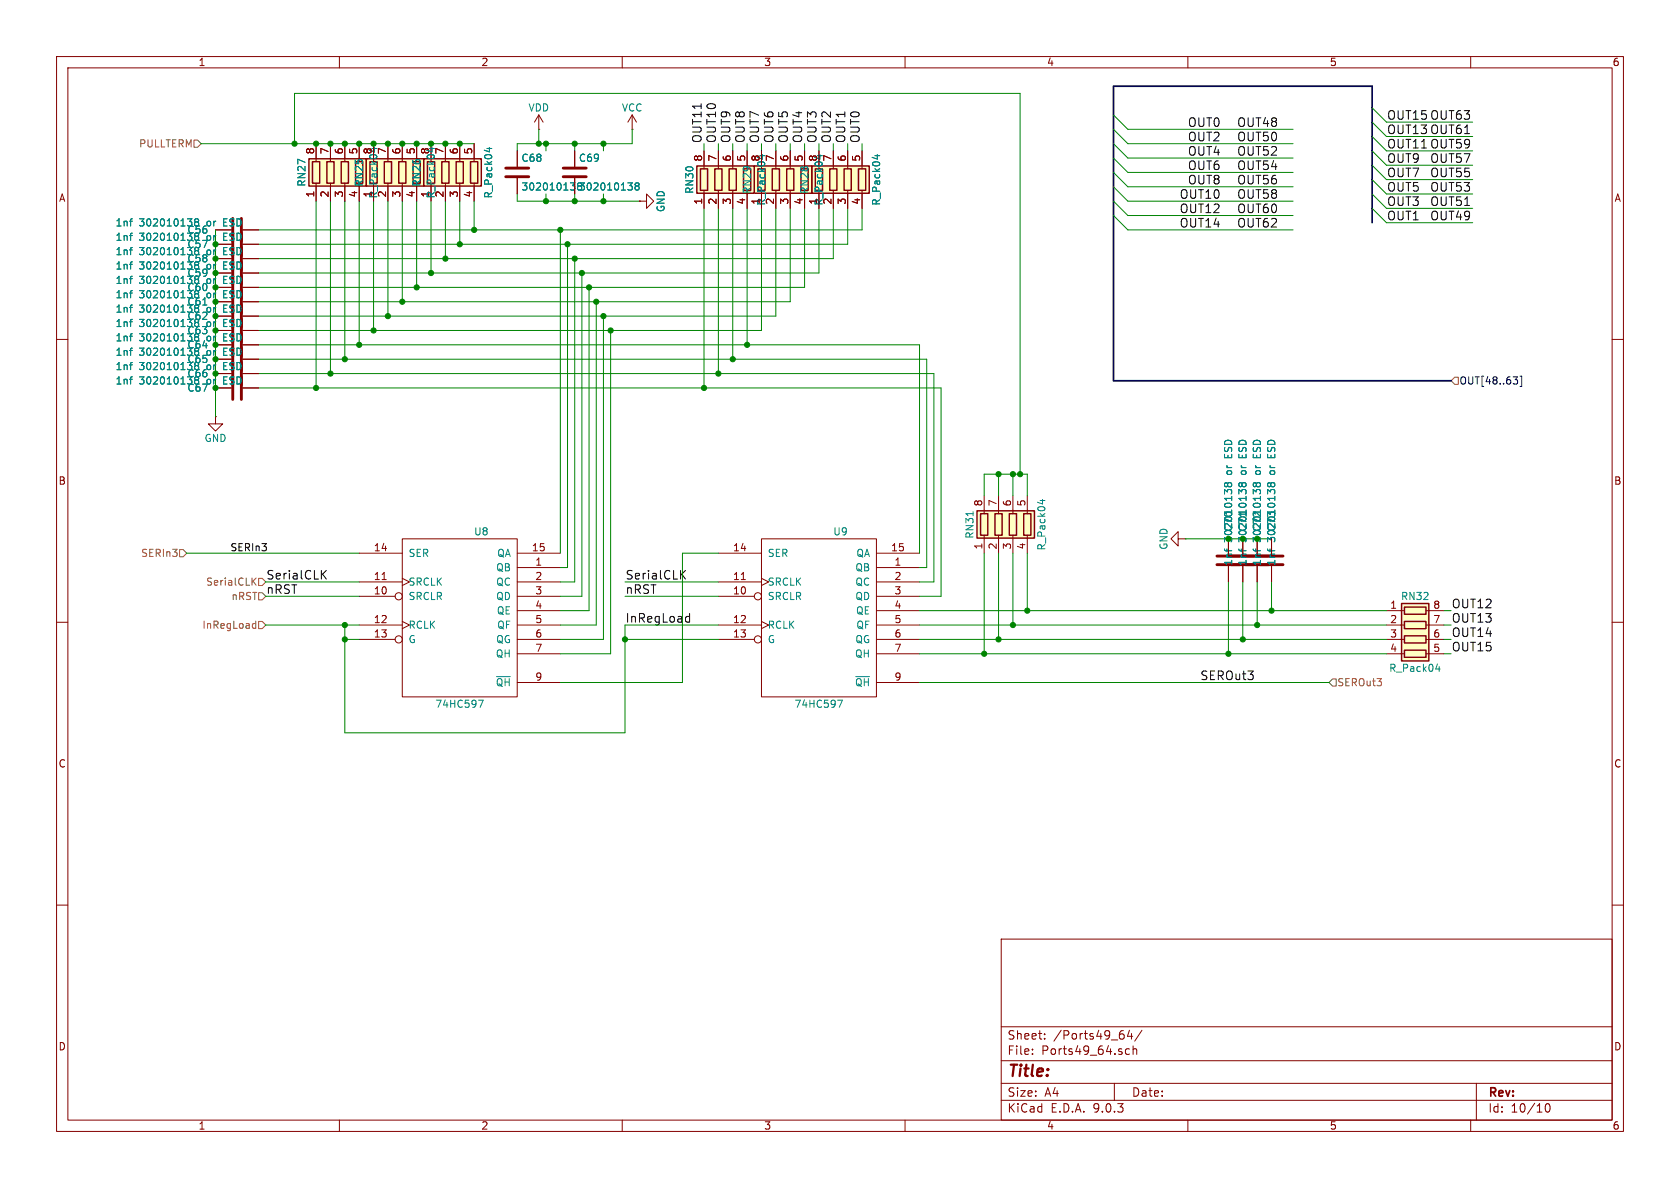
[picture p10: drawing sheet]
EESchema Schematic File Version 4
LIBS:SAMDriver32-cache
EELAYER 26 0
EELAYER END
$Descr A4 11693 8268
encoding utf-8
Sheet 6 10
Title ""
Date ""
Rev ""
Comp ""
Comment1 ""
Comment2 ""
Comment3 ""
Comment4 ""
$EndDescr
$Comp
L SerialIOProc-rescue:74HC595 U?
U 1 1
P 5700 4300
AR Path="/5CFC7757/5CFFCB65" Ref="U?"  Part="1" 
AR Path="/5CFEE74D/5CFFCB65" Ref="U?"  Part="1" 
AR Path="/5CE982AE/5CFFCB65" Ref="U9"  Part="1" 
F 0 "U9" H 5850 4900 50  0000 C CNN
F 1 "74HC597" H 5700 3700 50  0000 C CNN
F 2 "SMD_Packages:SO-16-N" H 5700 4300 50  0001 C CNN
F 3 "" H 5700 4300 50  0001 C CNN
	1    5700 4300
	1    0    0    -1  
$EndComp
Text Label 4350 4350 0    60   ~ 0
InRegLoad
Text Label 4350 4150 0    60   ~ 0
nRST
Text Label 4350 4050 0    60   ~ 0
SerialCLK
Text Label 8350 4750 0    60   ~ 0
SEROut3
$Comp
L SerialIOProc-rescue:74HC595 U?
U 1 1
P 3200 4300
AR Path="/5CFC7757/5AFDF196" Ref="U?"  Part="1" 
AR Path="/5CFEE74D/5AFDF196" Ref="U?"  Part="1" 
AR Path="/5CE982AE/5AFDF196" Ref="U8"  Part="1" 
F 0 "U8" H 3350 4900 50  0000 C CNN
F 1 "74HC597" H 3200 3700 50  0000 C CNN
F 2 "SMD_Packages:SO-16-N" H 3200 4300 50  0001 C CNN
F 3 "" H 3200 4300 50  0001 C CNN
	1    3200 4300
	1    0    0    -1  
$EndComp
Text Label 1850 4150 0    60   ~ 0
nRST
Text Label 1850 4050 0    60   ~ 0
SerialCLK
$Comp
L Device:R_Pack04 RN?
U 1 1
P 2800 1200
AR Path="/5CFC7757/5CEA010F" Ref="RN?"  Part="1" 
AR Path="/5CFEE74D/5CEA010F" Ref="RN?"  Part="1" 
AR Path="/5CE982AE/5CEA010F" Ref="RN25"  Part="1" 
F 0 "RN25" V 2500 1200 50  0000 C CNN
F 1 "R_Pack04" V 3000 1200 50  0000 C CNN
F 2 "CLRConnector:2012-8" V 3075 1200 50  0001 C CNN
F 3 "" H 2800 1200 50  0001 C CNN
	1    2800 1200
	1    0    0    -1  
$EndComp
$Comp
L Device:R_Pack04 RN?
U 1 1
P 3200 1200
AR Path="/5CFC7757/5CFFCB69" Ref="RN?"  Part="1" 
AR Path="/5CFEE74D/5CFFCB69" Ref="RN?"  Part="1" 
AR Path="/5CE982AE/5CFFCB69" Ref="RN26"  Part="1" 
F 0 "RN26" V 2900 1200 50  0000 C CNN
F 1 "R_Pack04" V 3400 1200 50  0000 C CNN
F 2 "CLRConnector:2012-8" V 3475 1200 50  0001 C CNN
F 3 "" H 3200 1200 50  0001 C CNN
	1    3200 1200
	1    0    0    -1  
$EndComp
$Comp
L Device:R_Pack04 RN?
U 1 1
P 2400 1200
AR Path="/5CFC7757/5CEA012D" Ref="RN?"  Part="1" 
AR Path="/5CFEE74D/5CEA012D" Ref="RN?"  Part="1" 
AR Path="/5CE982AE/5CEA012D" Ref="RN27"  Part="1" 
F 0 "RN27" V 2100 1200 50  0000 C CNN
F 1 "R_Pack04" V 2600 1200 50  0000 C CNN
F 2 "CLRConnector:2012-8" V 2675 1200 50  0001 C CNN
F 3 "" H 2400 1200 50  0001 C CNN
	1    2400 1200
	1    0    0    -1  
$EndComp
$Comp
L power:VDD #PWR?
U 1 1
P 3750 900
AR Path="/5CFC7757/5AFDF521" Ref="#PWR?"  Part="1" 
AR Path="/5CFEE74D/5AFDF521" Ref="#PWR?"  Part="1" 
AR Path="/5CE982AE/5AFDF521" Ref="#PWR043"  Part="1" 
F 0 "#PWR043" H 3750 750 50  0001 C CNN
F 1 "VDD" H 3750 1050 50  0000 C CNN
F 2 "" H 3750 900 50  0001 C CNN
F 3 "" H 3750 900 50  0001 C CNN
	1    3750 900 
	1    0    0    -1  
$EndComp
Connection ~ 2200 2700
Connection ~ 2600 2300
Connection ~ 2700 2200
Connection ~ 2800 2100
Connection ~ 2900 2000
Connection ~ 3000 1900
Connection ~ 3100 1800
Connection ~ 3200 1700
Connection ~ 3300 1600
Wire Wire Line
	6400 4250 7150 4250
Wire Wire Line
	6400 4350 7050 4350
Wire Wire Line
	6400 4550 6850 4550
Wire Wire Line
	9250 4750 6400 4750
Wire Wire Line
	2200 1400 2200 2700
Wire Wire Line
	2300 2600 2300 1400
Wire Wire Line
	2400 1400 2400 2500
Wire Wire Line
	2500 2400 2500 1400
Wire Wire Line
	2600 2300 2600 1400
Wire Wire Line
	2700 1400 2700 2200
Wire Wire Line
	2800 2100 2800 1400
Wire Wire Line
	2900 1400 2900 2000
Wire Wire Line
	3000 1900 3000 1400
Wire Wire Line
	3100 1400 3100 1800
Wire Wire Line
	3200 1700 3200 1400
Wire Wire Line
	3300 1400 3300 1600
Wire Wire Line
	3750 1000 3750 900 
Connection ~ 2300 1000
Connection ~ 2400 1000
Connection ~ 3000 1000
Connection ~ 3100 1000
Connection ~ 3200 1000
Wire Wire Line
	3900 3850 3900 1600
Connection ~ 3900 1600
Wire Wire Line
	3950 1700 3950 3950
Wire Wire Line
	3950 3950 3900 3950
Connection ~ 3950 1700
Wire Wire Line
	3900 4050 4000 4050
Wire Wire Line
	4000 4050 4000 1800
Connection ~ 4000 1800
Wire Wire Line
	4050 1900 4050 4150
Wire Wire Line
	4050 4150 3900 4150
Connection ~ 4050 1900
Wire Wire Line
	3900 4250 4100 4250
Wire Wire Line
	4100 4250 4100 2000
Connection ~ 4100 2000
Wire Wire Line
	4150 2100 4150 4350
Wire Wire Line
	4150 4350 3900 4350
Connection ~ 4150 2100
Wire Wire Line
	4200 2200 4200 4450
Wire Wire Line
	4200 4450 3900 4450
Connection ~ 4200 2200
Wire Wire Line
	3900 4550 4250 4550
Wire Wire Line
	4250 4550 4250 2300
Connection ~ 4250 2300
Wire Wire Line
	6450 3950 6400 3950
Wire Wire Line
	6400 4050 6500 4050
Wire Wire Line
	6550 4150 6400 4150
Wire Wire Line
	3900 4750 4750 4750
Wire Wire Line
	4750 4750 4750 3850
Wire Wire Line
	4750 3850 5000 3850
Wire Wire Line
	4350 4150 5000 4150
Wire Wire Line
	2500 4150 1850 4150
Wire Wire Line
	1850 4050 2500 4050
Wire Wire Line
	4350 4050 5000 4050
Wire Wire Line
	5000 4350 4350 4350
Wire Wire Line
	4350 4350 4350 4450
Wire Wire Line
	2500 4350 2400 4350
Wire Wire Line
	2400 4350 2400 4450
Wire Wire Line
	2400 4450 2500 4450
$Comp
L Device:C C?
U 1 1
P 3600 1200
AR Path="/5CFC7757/5CEA0130" Ref="C?"  Part="1" 
AR Path="/5CFEE74D/5CEA0130" Ref="C?"  Part="1" 
AR Path="/5CE982AE/5CEA0130" Ref="C68"  Part="1" 
F 0 "C68" H 3625 1300 50  0000 L CNN
F 1 "302010138" H 3625 1100 50  0000 L CNN
F 2 "Capacitor_Tantalum_SMD:CP_EIA-1608-08_AVX-J" H 3638 1050 50  0001 C CNN
F 3 "" H 3600 1200 50  0001 C CNN
	1    3600 1200
	1    0    0    -1  
$EndComp
$Comp
L Device:C C?
U 1 1
P 4000 1200
AR Path="/5CFC7757/5CEA0134" Ref="C?"  Part="1" 
AR Path="/5CFEE74D/5CEA0134" Ref="C?"  Part="1" 
AR Path="/5CE982AE/5CEA0134" Ref="C69"  Part="1" 
F 0 "C69" H 4025 1300 50  0000 L CNN
F 1 "302010138" H 4025 1100 50  0000 L CNN
F 2 "Capacitor_Tantalum_SMD:CP_EIA-1608-08_AVX-J" H 4038 1050 50  0001 C CNN
F 3 "" H 4000 1200 50  0001 C CNN
	1    4000 1200
	1    0    0    -1  
$EndComp
Wire Wire Line
	3600 1050 3600 1000
Wire Wire Line
	3800 1000 3800 1050
Connection ~ 3750 1000
Wire Wire Line
	4000 1000 4000 1050
Connection ~ 3800 1000
Wire Wire Line
	3600 1350 3600 1400
Wire Wire Line
	3800 1350 3800 1400
Connection ~ 3800 1400
Wire Wire Line
	4000 1350 4000 1400
Connection ~ 4000 1400
Wire Wire Line
	4200 1400 4200 1350
Connection ~ 4200 1400
Wire Wire Line
	4200 1000 4200 1050
Connection ~ 4000 1000
Connection ~ 4200 1000
$Comp
L power:VCC #PWR?
U 1 1
P 4400 900
AR Path="/5CFC7757/5CFFCB6F" Ref="#PWR?"  Part="1" 
AR Path="/5CFEE74D/5CFFCB6F" Ref="#PWR?"  Part="1" 
AR Path="/5CE982AE/5CFFCB6F" Ref="#PWR044"  Part="1" 
F 0 "#PWR044" H 4400 750 50  0001 C CNN
F 1 "VCC" H 4400 1050 50  0000 C CNN
F 2 "" H 4400 900 50  0001 C CNN
F 3 "" H 4400 900 50  0001 C CNN
	1    4400 900 
	1    0    0    -1  
$EndComp
Wire Wire Line
	4400 900  4400 1000
$Comp
L Device:R_Pack04 RN?
U 1 1
P 7050 3650
AR Path="/5CFC7757/5B132E35" Ref="RN?"  Part="1" 
AR Path="/5CFEE74D/5B132E35" Ref="RN?"  Part="1" 
AR Path="/5CE982AE/5B132E35" Ref="RN31"  Part="1" 
F 0 "RN31" V 6750 3650 50  0000 C CNN
F 1 "R_Pack04" V 7250 3650 50  0000 C CNN
F 2 "CLRConnector:2012-8" V 7325 3650 50  0001 C CNN
F 3 "" H 7050 3650 50  0001 C CNN
	1    7050 3650
	1    0    0    -1  
$EndComp
Wire Wire Line
	6850 3300 6950 3300
Wire Wire Line
	7150 3300 7150 3450
Wire Wire Line
	6850 3300 6850 3450
Connection ~ 7100 3300
Wire Wire Line
	6950 3450 6950 3300
Connection ~ 6950 3300
Wire Wire Line
	7050 3450 7050 3300
Connection ~ 7050 3300
Wire Wire Line
	6850 3850 6850 4550
Connection ~ 6850 4550
Wire Wire Line
	6950 3850 6950 4450
Connection ~ 6950 4450
Wire Wire Line
	7150 3850 7150 4250
Connection ~ 7150 4250
Wire Wire Line
	7050 3850 7050 4350
Connection ~ 7050 4350
Wire Wire Line
	4400 1000 4200 1000
$Comp
L power:GND #PWR?
U 1 1
P 4450 1400
AR Path="/5CFC7757/5CEA0138" Ref="#PWR?"  Part="1" 
AR Path="/5CFEE74D/5CEA0138" Ref="#PWR?"  Part="1" 
AR Path="/5CE982AE/5CEA0138" Ref="#PWR045"  Part="1" 
F 0 "#PWR045" H 4450 1150 50  0001 C CNN
F 1 "GND" H 4450 1250 50  0000 C CNN
F 2 "" H 4450 1400 50  0001 C CNN
F 3 "" H 4450 1400 50  0001 C CNN
	1    4450 1400
	0    -1   -1   0   
$EndComp
Wire Wire Line
	3600 1400 3800 1400
Wire Wire Line
	1800 2300 2600 2300
Wire Wire Line
	1800 2200 2700 2200
Wire Wire Line
	1800 2100 2800 2100
Wire Wire Line
	1800 2000 2900 2000
Wire Wire Line
	1800 1900 3000 1900
Wire Wire Line
	5800 1800 4000 1800
Wire Wire Line
	5900 1700 3950 1700
Wire Wire Line
	1800 1600 3300 1600
$Comp
L Device:R_Pack04 RN?
U 1 1
P 5900 1250
AR Path="/5CFC7757/5CEA013B" Ref="RN?"  Part="1" 
AR Path="/5CFEE74D/5CEA013B" Ref="RN?"  Part="1" 
AR Path="/5CE982AE/5CEA013B" Ref="RN28"  Part="1" 
F 0 "RN28" V 5600 1250 50  0000 C CNN
F 1 "R_Pack04" V 6100 1250 50  0000 C CNN
F 2 "CLRConnector:2012-8" V 6175 1250 50  0001 C CNN
F 3 "" H 5900 1250 50  0001 C CNN
	1    5900 1250
	1    0    0    -1  
$EndComp
Wire Wire Line
	4900 2700 4900 1450
Wire Wire Line
	5000 1050 5000 1000
Wire Wire Line
	5100 1000 5100 1050
Wire Wire Line
	5200 1050 5200 1000
Wire Wire Line
	5000 1450 5000 2600
Wire Wire Line
	5100 2500 5100 1450
Wire Wire Line
	5200 1450 5200 2400
$Comp
L Device:R_Pack04 RN?
U 1 1
P 5500 1250
AR Path="/5CFC7757/5CEA013D" Ref="RN?"  Part="1" 
AR Path="/5CFEE74D/5CEA013D" Ref="RN?"  Part="1" 
AR Path="/5CE982AE/5CEA013D" Ref="RN29"  Part="1" 
F 0 "RN29" V 5200 1250 50  0000 C CNN
F 1 "R_Pack04" V 5700 1250 50  0000 C CNN
F 2 "CLRConnector:2012-8" V 5775 1250 50  0001 C CNN
F 3 "" H 5500 1250 50  0001 C CNN
	1    5500 1250
	1    0    0    -1  
$EndComp
$Comp
L Device:R_Pack04 RN?
U 1 1
P 5100 1250
AR Path="/5CFC7757/5CFFCB74" Ref="RN?"  Part="1" 
AR Path="/5CFEE74D/5CFFCB74" Ref="RN?"  Part="1" 
AR Path="/5CE982AE/5CFFCB74" Ref="RN30"  Part="1" 
F 0 "RN30" V 4800 1250 50  0000 C CNN
F 1 "R_Pack04" V 5300 1250 50  0000 C CNN
F 2 "CLRConnector:2012-8" V 5375 1250 50  0001 C CNN
F 3 "" H 5100 1250 50  0001 C CNN
	1    5100 1250
	1    0    0    -1  
$EndComp
Wire Wire Line
	5300 1050 5300 1000
Wire Wire Line
	5400 1000 5400 1050
Wire Wire Line
	5500 1000 5500 1050
Wire Wire Line
	5600 1050 5600 1000
Wire Wire Line
	5700 1000 5700 1050
Wire Wire Line
	5800 1050 5800 1000
Wire Wire Line
	5900 1050 5900 1000
Wire Wire Line
	6000 1000 6000 1050
Wire Wire Line
	6000 1600 6000 1450
Wire Wire Line
	5900 1450 5900 1700
Wire Wire Line
	5800 1450 5800 1800
Wire Wire Line
	5700 1900 5700 1450
Wire Wire Line
	5600 2000 5600 1450
Wire Wire Line
	5500 2100 5500 1450
Wire Wire Line
	5400 2200 5400 1450
Wire Wire Line
	5300 2300 5300 1450
$Comp
L Device:R_Pack04 RN?
U 1 1
P 9850 4450
AR Path="/5CFC7757/5CEA0141" Ref="RN?"  Part="1" 
AR Path="/5CFEE74D/5CEA0141" Ref="RN?"  Part="1" 
AR Path="/5CE982AE/5CEA0141" Ref="RN32"  Part="1" 
F 0 "RN32" V 9550 4450 50  0000 C CNN
F 1 "R_Pack04" V 10050 4450 50  0000 C CNN
F 2 "CLRConnector:2012-8" V 10125 4450 50  0001 C CNN
F 3 "" H 9850 4450 50  0001 C CNN
	1    9850 4450
	0    1    1    0   
$EndComp
Wire Wire Line
	4900 1050 4900 1000
Text Label 6000 1000 1    60   ~ 0
OUT0
Text Label 5900 1000 1    60   ~ 0
OUT1
Text Label 5800 1000 1    60   ~ 0
OUT2
Text Label 5700 1000 1    60   ~ 0
OUT3
Text Label 5600 1000 1    60   ~ 0
OUT4
Text Label 5500 1000 1    60   ~ 0
OUT5
Text Label 5400 1000 1    60   ~ 0
OUT6
Text Label 5300 1000 1    60   ~ 0
OUT7
Text Label 5200 1000 1    60   ~ 0
OUT8
Text Label 5100 1000 1    60   ~ 0
OUT9
Text Label 5000 1000 1    60   ~ 0
OUT10
Text Label 4900 1000 1    60   ~ 0
OUT11
Text Label 10100 4250 0    60   ~ 0
OUT12
Text Label 10100 4350 0    60   ~ 0
OUT13
Text Label 10100 4450 0    60   ~ 0
OUT14
Text Label 10100 4550 0    60   ~ 0
OUT15
Wire Wire Line
	10050 4250 10100 4250
Wire Wire Line
	10100 4350 10050 4350
Wire Wire Line
	10050 4450 10100 4450
Wire Wire Line
	10100 4550 10050 4550
Text Label 8500 900  2    60   ~ 0
OUT0
Text Label 8500 1000 2    60   ~ 0
OUT2
Text Label 8500 1100 2    60   ~ 0
OUT4
Text Label 8500 1200 2    60   ~ 0
OUT6
Text Label 8500 1300 2    60   ~ 0
OUT8
Text Label 8500 1400 2    60   ~ 0
OUT10
Text Label 8500 1500 2    60   ~ 0
OUT12
Text Label 8500 1600 2    60   ~ 0
OUT14
Text Label 9650 1550 0    60   ~ 0
OUT1
Text Label 9650 1450 0    60   ~ 0
OUT3
Text Label 9650 1350 0    60   ~ 0
OUT5
Text Label 9650 1250 0    60   ~ 0
OUT7
Text Label 9650 1150 0    60   ~ 0
OUT9
Text Label 9650 1050 0    60   ~ 0
OUT11
Text Label 9650 950  0    60   ~ 0
OUT13
Text Label 9650 850  0    60   ~ 0
OUT15
Wire Wire Line
	1800 2700 2200 2700
Wire Wire Line
	6400 4450 6950 4450
Connection ~ 5200 2400
Connection ~ 5100 2500
Connection ~ 5000 2600
Wire Wire Line
	6400 3850 6400 2400
Wire Wire Line
	6400 2400 5200 2400
Wire Wire Line
	6450 3950 6450 2500
Wire Wire Line
	6450 2500 5100 2500
Wire Wire Line
	6500 4050 6500 2600
Wire Wire Line
	6500 2600 5000 2600
Wire Wire Line
	6550 2700 6550 4150
Connection ~ 4900 2700
Wire Wire Line
	2200 2700 4900 2700
Wire Wire Line
	2600 2300 4250 2300
Wire Wire Line
	2700 2200 4200 2200
Wire Wire Line
	2800 2100 4150 2100
Wire Wire Line
	2900 2000 4100 2000
Wire Wire Line
	3000 1900 4050 1900
Wire Wire Line
	3100 1800 1800 1800
Wire Wire Line
	3200 1700 1800 1700
Wire Wire Line
	3300 1600 3900 1600
Wire Wire Line
	2300 1000 2200 1000
Wire Wire Line
	2400 1000 2300 1000
Wire Wire Line
	3000 1000 2900 1000
Wire Wire Line
	3100 1000 3000 1000
Wire Wire Line
	3200 1000 3100 1000
Wire Wire Line
	3300 1000 3200 1000
Wire Wire Line
	3900 1600 6000 1600
Wire Wire Line
	3950 1700 3200 1700
Wire Wire Line
	4000 1800 3100 1800
Wire Wire Line
	4050 1900 5700 1900
Wire Wire Line
	4100 2000 5600 2000
Wire Wire Line
	4150 2100 5500 2100
Wire Wire Line
	4200 2200 5400 2200
Wire Wire Line
	4250 2300 5300 2300
Wire Wire Line
	3750 1000 3600 1000
Wire Wire Line
	3800 1000 3750 1000
Wire Wire Line
	3800 1400 4000 1400
Wire Wire Line
	4000 1400 4200 1400
Wire Wire Line
	4200 1400 4450 1400
Wire Wire Line
	4000 1000 3800 1000
Wire Wire Line
	4200 1000 4000 1000
Wire Wire Line
	7100 3300 7150 3300
Wire Wire Line
	6950 3300 7050 3300
Wire Wire Line
	7050 3300 7100 3300
Wire Wire Line
	5200 2400 2500 2400
Wire Wire Line
	5100 2500 2400 2500
Wire Wire Line
	5000 2600 2300 2600
Wire Wire Line
	4900 2700 6550 2700
Wire Wire Line
	6850 4550 8550 4550
Wire Wire Line
	6950 4450 8650 4450
Wire Wire Line
	7150 4250 8850 4250
Wire Wire Line
	7050 4350 8750 4350
Wire Wire Line
	4350 4450 5000 4450
Wire Wire Line
	1300 3850 2500 3850
Text HLabel 9250 4750 2    50   Input ~ 0
SEROut3
Text HLabel 1300 3850 0    50   Input ~ 0
SERIn3
Text HLabel 10100 2650 2    50   Input ~ 0
OUT[48..63]
Wire Bus Line
	10100 2650 7750 2650
Entry Wire Line
	7750 1000 7850 1100
Entry Wire Line
	7750 1100 7850 1200
Entry Wire Line
	7750 1200 7850 1300
Entry Wire Line
	7750 1300 7850 1400
Entry Wire Line
	7750 1400 7850 1500
Entry Wire Line
	7750 1500 7850 1600
Entry Wire Line
	7750 900  7850 1000
Entry Wire Line
	7750 800  7850 900 
Wire Bus Line
	7750 600  9550 600 
Entry Wire Line
	9550 750  9650 850 
Entry Wire Line
	9550 850  9650 950 
Entry Wire Line
	9550 950  9650 1050
Entry Wire Line
	9550 1050 9650 1150
Entry Wire Line
	9550 1150 9650 1250
Entry Wire Line
	9550 1250 9650 1350
Entry Wire Line
	9550 1350 9650 1450
Entry Wire Line
	9550 1450 9650 1550
$Comp
L Device:C C?
U 1 1
P 1650 1600
AR Path="/5CFC7757/5CEA0116" Ref="C?"  Part="1" 
AR Path="/5CFEE74D/5CEA0116" Ref="C?"  Part="1" 
AR Path="/5CE982AE/5CEA0116" Ref="C56"  Part="1" 
F 0 "C56" V 1650 1250 50  0000 L CNN
F 1 "1nf 302010138 or ESD" V 1600 750 50  0000 L CNN
F 2 "Capacitor_Tantalum_SMD:CP_EIA-1608-08_AVX-J" H 1688 1450 50  0001 C CNN
F 3 "" H 1650 1600 50  0001 C CNN
	1    1650 1600
	0    1    1    0   
$EndComp
$Comp
L Device:C C?
U 1 1
P 1650 1700
AR Path="/5CFC7757/5CEBB9AD" Ref="C?"  Part="1" 
AR Path="/5CFEE74D/5CEBB9AD" Ref="C?"  Part="1" 
AR Path="/5CE982AE/5CEBB9AD" Ref="C57"  Part="1" 
F 0 "C57" V 1650 1350 50  0000 L CNN
F 1 "1nf 302010138 or ESD" V 1600 850 50  0000 L CNN
F 2 "Capacitor_Tantalum_SMD:CP_EIA-1608-08_AVX-J" H 1688 1550 50  0001 C CNN
F 3 "" H 1650 1700 50  0001 C CNN
	1    1650 1700
	0    1    1    0   
$EndComp
$Comp
L Device:C C?
U 1 1
P 1650 1800
AR Path="/5CFC7757/5CEBB9DD" Ref="C?"  Part="1" 
AR Path="/5CFEE74D/5CEBB9DD" Ref="C?"  Part="1" 
AR Path="/5CE982AE/5CEBB9DD" Ref="C58"  Part="1" 
F 0 "C58" V 1650 1450 50  0000 L CNN
F 1 "1nf 302010138 or ESD" V 1600 950 50  0000 L CNN
F 2 "Capacitor_Tantalum_SMD:CP_EIA-1608-08_AVX-J" H 1688 1650 50  0001 C CNN
F 3 "" H 1650 1800 50  0001 C CNN
	1    1650 1800
	0    1    1    0   
$EndComp
$Comp
L Device:C C?
U 1 1
P 1650 1900
AR Path="/5CFC7757/5CEA0143" Ref="C?"  Part="1" 
AR Path="/5CFEE74D/5CEA0143" Ref="C?"  Part="1" 
AR Path="/5CE982AE/5CEA0143" Ref="C59"  Part="1" 
F 0 "C59" V 1650 1550 50  0000 L CNN
F 1 "1nf 302010138 or ESD" V 1600 1050 50  0000 L CNN
F 2 "Capacitor_Tantalum_SMD:CP_EIA-1608-08_AVX-J" H 1688 1750 50  0001 C CNN
F 3 "" H 1650 1900 50  0001 C CNN
	1    1650 1900
	0    1    1    0   
$EndComp
$Comp
L Device:C C?
U 1 1
P 1650 2000
AR Path="/5CFC7757/5CEA011C" Ref="C?"  Part="1" 
AR Path="/5CFEE74D/5CEA011C" Ref="C?"  Part="1" 
AR Path="/5CE982AE/5CEA011C" Ref="C60"  Part="1" 
F 0 "C60" V 1650 1650 50  0000 L CNN
F 1 "1nf 302010138 or ESD" V 1600 1150 50  0000 L CNN
F 2 "Capacitor_Tantalum_SMD:CP_EIA-1608-08_AVX-J" H 1688 1850 50  0001 C CNN
F 3 "" H 1650 2000 50  0001 C CNN
	1    1650 2000
	0    1    1    0   
$EndComp
$Comp
L Device:C C?
U 1 1
P 1650 2100
AR Path="/5CFC7757/5CEA011E" Ref="C?"  Part="1" 
AR Path="/5CFEE74D/5CEA011E" Ref="C?"  Part="1" 
AR Path="/5CE982AE/5CEA011E" Ref="C61"  Part="1" 
F 0 "C61" V 1650 1750 50  0000 L CNN
F 1 "1nf 302010138 or ESD" V 1600 1250 50  0000 L CNN
F 2 "Capacitor_Tantalum_SMD:CP_EIA-1608-08_AVX-J" H 1688 1950 50  0001 C CNN
F 3 "" H 1650 2100 50  0001 C CNN
	1    1650 2100
	0    1    1    0   
$EndComp
$Comp
L Device:C C?
U 1 1
P 1650 2200
AR Path="/5CFC7757/5CFFCB7C" Ref="C?"  Part="1" 
AR Path="/5CFEE74D/5CFFCB7C" Ref="C?"  Part="1" 
AR Path="/5CE982AE/5CFFCB7C" Ref="C62"  Part="1" 
F 0 "C62" V 1650 1850 50  0000 L CNN
F 1 "1nf 302010138 or ESD" V 1600 1350 50  0000 L CNN
F 2 "Capacitor_Tantalum_SMD:CP_EIA-1608-08_AVX-J" H 1688 2050 50  0001 C CNN
F 3 "" H 1650 2200 50  0001 C CNN
	1    1650 2200
	0    1    1    0   
$EndComp
$Comp
L Device:C C?
U 1 1
P 1650 2300
AR Path="/5CFC7757/5CEA0121" Ref="C?"  Part="1" 
AR Path="/5CFEE74D/5CEA0121" Ref="C?"  Part="1" 
AR Path="/5CE982AE/5CEA0121" Ref="C63"  Part="1" 
F 0 "C63" V 1650 1950 50  0000 L CNN
F 1 "1nf 302010138 or ESD" V 1600 1450 50  0000 L CNN
F 2 "Capacitor_Tantalum_SMD:CP_EIA-1608-08_AVX-J" H 1688 2150 50  0001 C CNN
F 3 "" H 1650 2300 50  0001 C CNN
	1    1650 2300
	0    1    1    0   
$EndComp
$Comp
L Device:C C?
U 1 1
P 1650 2400
AR Path="/5CFC7757/5CEBBE51" Ref="C?"  Part="1" 
AR Path="/5CFEE74D/5CEBBE51" Ref="C?"  Part="1" 
AR Path="/5CE982AE/5CEBBE51" Ref="C64"  Part="1" 
F 0 "C64" V 1650 2050 50  0000 L CNN
F 1 "1nf 302010138 or ESD" V 1600 1550 50  0000 L CNN
F 2 "Capacitor_Tantalum_SMD:CP_EIA-1608-08_AVX-J" H 1688 2250 50  0001 C CNN
F 3 "" H 1650 2400 50  0001 C CNN
	1    1650 2400
	0    1    1    0   
$EndComp
$Comp
L Device:C C?
U 1 1
P 1650 2500
AR Path="/5CFC7757/5CEBBE58" Ref="C?"  Part="1" 
AR Path="/5CFEE74D/5CEBBE58" Ref="C?"  Part="1" 
AR Path="/5CE982AE/5CEBBE58" Ref="C65"  Part="1" 
F 0 "C65" V 1650 2150 50  0000 L CNN
F 1 "1nf 302010138 or ESD" V 1600 1650 50  0000 L CNN
F 2 "Capacitor_Tantalum_SMD:CP_EIA-1608-08_AVX-J" H 1688 2350 50  0001 C CNN
F 3 "" H 1650 2500 50  0001 C CNN
	1    1650 2500
	0    1    1    0   
$EndComp
$Comp
L Device:C C?
U 1 1
P 1650 2600
AR Path="/5CFC7757/5CEBBE5F" Ref="C?"  Part="1" 
AR Path="/5CFEE74D/5CEBBE5F" Ref="C?"  Part="1" 
AR Path="/5CE982AE/5CEBBE5F" Ref="C66"  Part="1" 
F 0 "C66" V 1650 2250 50  0000 L CNN
F 1 "1nf 302010138 or ESD" V 1600 1750 50  0000 L CNN
F 2 "Capacitor_Tantalum_SMD:CP_EIA-1608-08_AVX-J" H 1688 2450 50  0001 C CNN
F 3 "" H 1650 2600 50  0001 C CNN
	1    1650 2600
	0    1    1    0   
$EndComp
$Comp
L Device:C C?
U 1 1
P 1650 2700
AR Path="/5CFC7757/5CEA0146" Ref="C?"  Part="1" 
AR Path="/5CFEE74D/5CEA0146" Ref="C?"  Part="1" 
AR Path="/5CE982AE/5CEA0146" Ref="C67"  Part="1" 
F 0 "C67" V 1650 2350 50  0000 L CNN
F 1 "1nf 302010138 or ESD" V 1600 1850 50  0000 L CNN
F 2 "Capacitor_Tantalum_SMD:CP_EIA-1608-08_AVX-J" H 1688 2550 50  0001 C CNN
F 3 "" H 1650 2700 50  0001 C CNN
	1    1650 2700
	0    1    1    0   
$EndComp
Wire Wire Line
	2500 2400 1800 2400
Connection ~ 2500 2400
Wire Wire Line
	2400 2500 1800 2500
Connection ~ 2400 2500
Wire Wire Line
	2300 2600 1800 2600
Connection ~ 2300 2600
Text HLabel 1400 1000 0    50   Input ~ 0
PULLTERM
$Comp
L power:GND #PWR?
U 1 1
P 1500 2900
AR Path="/5CFC7757/5CEA0148" Ref="#PWR?"  Part="1" 
AR Path="/5CFEE74D/5CEA0148" Ref="#PWR?"  Part="1" 
AR Path="/5CE982AE/5CEA0148" Ref="#PWR042"  Part="1" 
F 0 "#PWR042" H 1500 2650 50  0001 C CNN
F 1 "GND" H 1500 2750 50  0000 C CNN
F 2 "" H 1500 2900 50  0001 C CNN
F 3 "" H 1500 2900 50  0001 C CNN
	1    1500 2900
	1    0    0    -1  
$EndComp
Wire Wire Line
	1500 2900 1500 2700
Connection ~ 1500 1700
Wire Wire Line
	1500 1700 1500 1600
Connection ~ 1500 1800
Wire Wire Line
	1500 1800 1500 1700
Connection ~ 1500 1900
Wire Wire Line
	1500 1900 1500 1800
Connection ~ 1500 2000
Wire Wire Line
	1500 2000 1500 1900
Connection ~ 1500 2100
Wire Wire Line
	1500 2100 1500 2000
Connection ~ 1500 2200
Wire Wire Line
	1500 2200 1500 2100
Connection ~ 1500 2300
Wire Wire Line
	1500 2300 1500 2200
Connection ~ 1500 2400
Wire Wire Line
	1500 2400 1500 2300
Connection ~ 1500 2500
Wire Wire Line
	1500 2500 1500 2400
Connection ~ 1500 2600
Wire Wire Line
	1500 2600 1500 2500
Connection ~ 1500 2700
Wire Wire Line
	1500 2700 1500 2600
Wire Wire Line
	7100 650  2050 650 
Wire Wire Line
	2050 650  2050 1000
Wire Wire Line
	7100 650  7100 3300
Connection ~ 2050 1000
Wire Wire Line
	2050 1000 1400 1000
$Comp
L Device:C C?
U 1 1
P 8850 3900
AR Path="/5CFC7757/5CEA014A" Ref="C?"  Part="1" 
AR Path="/5CFEE74D/5CEA014A" Ref="C?"  Part="1" 
AR Path="/5CE982AE/5CEA014A" Ref="C73"  Part="1" 
F 0 "C73" V 8850 3550 50  0000 L CNN
F 1 "1nf 302010138 or ESD" V 8850 3050 50  0000 L CNN
F 2 "Capacitor_Tantalum_SMD:CP_EIA-1608-08_AVX-J" H 8888 3750 50  0001 C CNN
F 3 "" H 8850 3900 50  0001 C CNN
	1    8850 3900
	-1   0    0    1   
$EndComp
$Comp
L Device:C C?
U 1 1
P 8750 3900
AR Path="/5CFC7757/5CEA014D" Ref="C?"  Part="1" 
AR Path="/5CFEE74D/5CEA014D" Ref="C?"  Part="1" 
AR Path="/5CE982AE/5CEA014D" Ref="C72"  Part="1" 
F 0 "C72" V 8750 3550 50  0000 L CNN
F 1 "1nf 302010138 or ESD" V 8750 3050 50  0000 L CNN
F 2 "Capacitor_Tantalum_SMD:CP_EIA-1608-08_AVX-J" H 8788 3750 50  0001 C CNN
F 3 "" H 8750 3900 50  0001 C CNN
	1    8750 3900
	-1   0    0    1   
$EndComp
$Comp
L Device:C C?
U 1 1
P 8650 3900
AR Path="/5CFC7757/5CEFB944" Ref="C?"  Part="1" 
AR Path="/5CFEE74D/5CEFB944" Ref="C?"  Part="1" 
AR Path="/5CE982AE/5CEFB944" Ref="C71"  Part="1" 
F 0 "C71" V 8650 3550 50  0000 L CNN
F 1 "1nf 302010138 or ESD" V 8650 3050 50  0000 L CNN
F 2 "Capacitor_Tantalum_SMD:CP_EIA-1608-08_AVX-J" H 8688 3750 50  0001 C CNN
F 3 "" H 8650 3900 50  0001 C CNN
	1    8650 3900
	-1   0    0    1   
$EndComp
$Comp
L Device:C C?
U 1 1
P 8550 3900
AR Path="/5CFC7757/5CEA014E" Ref="C?"  Part="1" 
AR Path="/5CFEE74D/5CEA014E" Ref="C?"  Part="1" 
AR Path="/5CE982AE/5CEA014E" Ref="C70"  Part="1" 
F 0 "C70" V 8550 3550 50  0000 L CNN
F 1 "1nf 302010138 or ESD" V 8550 3050 50  0000 L CNN
F 2 "Capacitor_Tantalum_SMD:CP_EIA-1608-08_AVX-J" H 8588 3750 50  0001 C CNN
F 3 "" H 8550 3900 50  0001 C CNN
	1    8550 3900
	-1   0    0    1   
$EndComp
$Comp
L power:GND #PWR?
U 1 1
P 8250 3750
AR Path="/5CFC7757/5CFFCB87" Ref="#PWR?"  Part="1" 
AR Path="/5CFEE74D/5CFFCB87" Ref="#PWR?"  Part="1" 
AR Path="/5CE982AE/5CFFCB87" Ref="#PWR046"  Part="1" 
F 0 "#PWR046" H 8250 3500 50  0001 C CNN
F 1 "GND" H 8250 3600 50  0000 C CNN
F 2 "" H 8250 3750 50  0001 C CNN
F 3 "" H 8250 3750 50  0001 C CNN
	1    8250 3750
	0    1    1    0   
$EndComp
Connection ~ 8750 3750
Wire Wire Line
	8750 3750 8850 3750
Connection ~ 8650 3750
Wire Wire Line
	8650 3750 8750 3750
Connection ~ 8550 3750
Wire Wire Line
	8550 3750 8650 3750
Wire Wire Line
	8850 4050 8850 4250
Connection ~ 8850 4250
Wire Wire Line
	8850 4250 9650 4250
Wire Wire Line
	8750 4050 8750 4350
Connection ~ 8750 4350
Wire Wire Line
	8750 4350 9650 4350
Wire Wire Line
	8650 4050 8650 4450
Connection ~ 8650 4450
Wire Wire Line
	8650 4450 9650 4450
Wire Wire Line
	8550 4050 8550 4550
Connection ~ 8550 4550
Wire Wire Line
	8550 4550 9650 4550
Wire Wire Line
	8250 3750 8550 3750
Text HLabel 1850 4050 0    50   Input ~ 0
SerialCLK
Text HLabel 1850 4150 0    50   Input ~ 0
nRST
Text HLabel 1850 4350 0    50   Input ~ 0
InRegLoad
Wire Wire Line
	1850 4350 2400 4350
Connection ~ 2400 4350
Wire Wire Line
	2400 4450 2400 5100
Wire Wire Line
	2400 5100 4350 5100
Wire Wire Line
	4350 5100 4350 4450
Connection ~ 2400 4450
Connection ~ 4350 4450
Text Label 8900 900  2    60   ~ 0
OUT48
Text Label 8900 1000 2    60   ~ 0
OUT50
Text Label 8900 1100 2    60   ~ 0
OUT52
Text Label 8900 1200 2    60   ~ 0
OUT54
Text Label 8900 1300 2    60   ~ 0
OUT56
Text Label 8900 1400 2    60   ~ 0
OUT58
Text Label 8900 1500 2    60   ~ 0
OUT60
Text Label 8900 1600 2    60   ~ 0
OUT62
Text Label 9950 1550 0    60   ~ 0
OUT49
Text Label 9950 1450 0    60   ~ 0
OUT51
Text Label 9950 1350 0    60   ~ 0
OUT53
Text Label 9950 1250 0    60   ~ 0
OUT55
Text Label 9950 1150 0    60   ~ 0
OUT57
Text Label 9950 1050 0    60   ~ 0
OUT59
Text Label 9950 950  0    60   ~ 0
OUT61
Text Label 9950 850  0    60   ~ 0
OUT63
Wire Wire Line
	9650 1550 10250 1550
Wire Wire Line
	9650 1450 10250 1450
Wire Wire Line
	9650 1350 10250 1350
Wire Wire Line
	9650 1250 10250 1250
Wire Wire Line
	9650 1150 10250 1150
Wire Wire Line
	9650 1050 10250 1050
Wire Wire Line
	9650 950  10250 950 
Wire Wire Line
	9650 850  10250 850 
Wire Wire Line
	7850 900  9000 900 
Wire Wire Line
	7850 1000 9000 1000
Wire Wire Line
	7850 1100 9000 1100
Wire Wire Line
	7850 1200 9000 1200
Wire Wire Line
	7850 1300 9000 1300
Wire Wire Line
	7850 1400 9000 1400
Wire Wire Line
	7850 1500 9000 1500
Wire Wire Line
	7850 1600 9000 1600
Text Label 1600 3850 0    50   ~ 0
SERIn3
Wire Wire Line
	2600 1000 2700 1000
Connection ~ 2600 1000
Connection ~ 2900 1000
Connection ~ 2700 1000
Wire Wire Line
	2700 1000 2800 1000
Connection ~ 2800 1000
Wire Wire Line
	2800 1000 2900 1000
Wire Wire Line
	2400 1000 2500 1000
Wire Wire Line
	2400 1000 2500 1000
Wire Wire Line
	2050 1000 2200 1000
Wire Bus Line
	7750 600  7750 2650
Wire Bus Line
	9550 600  9550 1550
Connection ~ 2200 1000
Wire Wire Line
	2200 1000 2300 1000
Connection ~ 2500 1000
Wire Wire Line
	2500 1000 2600 1000
$EndSCHEMATC
